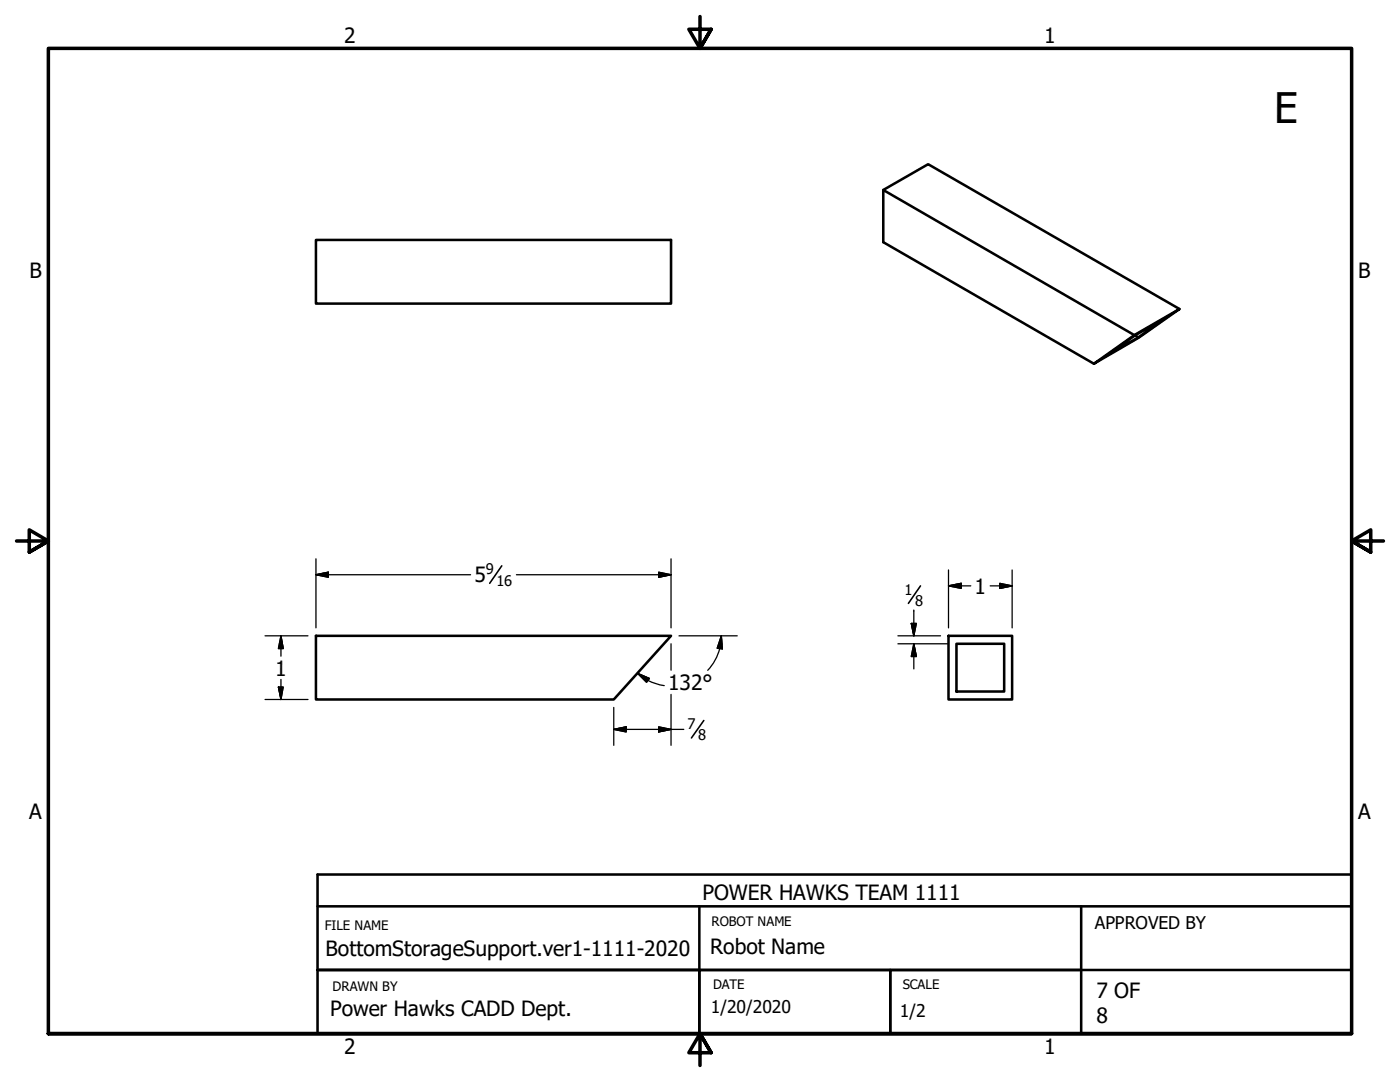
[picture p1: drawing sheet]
<svg xmlns="http://www.w3.org/2000/svg" width="279mm" height="216mm" viewBox="0 0 279 216" stroke-linecap="round" stroke-linejoin="round" font-family="sans-serif">
<!-- layer: Visible (ANSI) -->
<path d="M176.3 37.9l8.9-5.1 50.2 28.9M63.1 47.9h70.8v12.7h-70.8zM218.3 72.6l8.1-5.7 9-5.2-8.1 5.7zM220.5 71.2l6-4.3 6.7-3.8-6 4.2zM226.4 66.9l-50.1-29v10.4l42 24.3M226.5 66.9l.7 .4M63.1 126.9h70.8l-11.4 12.7h-59.4zM189.3 126.9h12.7v12.7h-12.7zM190.9 128.5h9.5v9.5h-9.5z" fill="none" stroke="#000" stroke-width=".51"/>
<!-- layer: Border (ANSI) -->
<path d="M139.7 3.3v6.4l-2.2-3.9h4.4l-2.2 3.9 2.2-3.9M3.3 107.9h6.4l-3.9-2.2v4.5l3.9-2.3-3.9 2.3M276.1 107.9h-6.4l3.9-2.2v4.5l-3.9-2.3 3.9 2.3M9.7 206.2v-196.5h260v196.5h-260h260M141.9 210.1l-2.2-3.9 2.2 3.9h-4.4l2.2-3.9v6.4" fill="none" stroke="#000" stroke-width=".7"/>
<!-- layer: Title (ANSI) -->
<path d="M63.4 174.5h206.3v6.3h-206.3zM63.4 180.8v25.4h206.3v-25.4v25.4h-25.4M139.6 193.5h38.1v12.7h-38.1zM139.6 180.8v12.7M177.7 193.5h38.1v12.7h-38.1zM215.8 180.8v12.7M269.7 193.5h-206.3h76.2v12.7" fill="none" stroke="#000" stroke-width=".51"/>
<!-- layer: Dimension (ANSI) -->
<g fill="none" stroke="#000" stroke-width=".25">
<path d="M63.1 114.7l2.4-.5v1zM63.1 114.7h30.8M63.1 111.5v13.8M103.1 114.7h30.8M131.4 114.2l2.5 .5-2.5 .5zM133.9 111.5v13.8M189.3 116.9l2.5-.5v1zM189.3 116.9h4.4M189.3 113.7v11.6M197.6 116.9h4.4M199.5 116.4l2.5 .5-2.5 .5zM202 113.7v11.6"/>
<path d="M52.9 126.9h8.6M52.9 139.6h8.6M55.6 137.1h.9l-.4 2.5zM56.1 126.9l.4 2.5h-.9zM56.1 126.9v4M56.1 135.6v4M127.3 134.4l2.3 1-.6 .7zM127.3 134.4l2 1.4M129.3 135.8l1.6 .6 1.7 .4M133.9 128.5v5.2M133.9 138.6v10.1M135.5 126.9h11.6"/>
<path d="M143.6 129.4l-.7 2-.8 1.2-.9 1.2M144 126.9l.1 2.6-1-.2zM144 126.9l-.4 2.5M179.2 126.9h8.5M179.2 128.5h10.1M181.9 124.4h1l-.5 2.5zM182.4 128.5l.5 2.5h-1zM182.4 121.7v5.2M182.4 128.5v5M122.5 145.5l2.5-.5v1zM122.5 145.5h14M122.5 141.2v7.5"/>
<path d="M131.4 145l2.5 .5-2.5 .5z"/>
</g>
<g fill="#000" stroke="#000" stroke-width=".25">
<path d="M63.1 114.7l2.4-.5zM63.1 114.7l2.4-.5v1zM131.4 115.2l2.5-.5zM131.4 114.2l2.5 .5-2.5 .5zM189.3 116.9l2.5-.5zM189.3 116.9l2.5-.5v1zM199.5 117.4l2.5-.5zM199.5 116.4l2.5 .5-2.5 .5zM55.6 137.1l.5 2.5zM55.6 137.1h.9l-.4 2.5zM56.1 126.9l.4 2.5zM56.1 126.9l.4 2.5h-.9z"/>
<path d="M127.3 134.4l2.3 1zM127.3 134.4l2.3 1-.6 .7zM144 126.9l.1 2.6zM144 126.9l.1 2.6-1-.2zM181.9 124.4l.5 2.5zM181.9 124.4h1l-.5 2.5zM182.4 128.5l.5 2.5zM182.4 128.5l.5 2.5h-1zM122.5 145.5l2.5-.5zM122.5 145.5l2.5-.5v1zM131.4 146l2.5-.5zM131.4 145l2.5 .5-2.5 .5z"/>
</g>
<path d="M100.1 112.9l-2.4 3.5M183.7 116.9l-2.4 3.5M140.5 143.8l-2.5 3.5" fill="none" stroke="#000" stroke-width=".32"/>
<text font-size="8.4" x="254.3" y="24.6">E</text>
<g font-size="4.2">
<text x="68.7" y="8.6">2</text>
<text x="208.4" y="8.6">1</text>
<text x="5.9" y="55.5">B</text>
<text x="271.1" y="55.5">B</text>
<text x="94.7" y="116.2">5</text>
<text x="194.5" y="118.4">1</text>
<text x="54.9" y="134.8">1</text>
<text x="133.3" y="137.7">132°</text>
<text x="5.8" y="163.4">A</text>
<text x="271" y="163.4">A</text>
<text x="140.2" y="179.5">POWER HAWKS TEAM 1111</text>
<text x="65" y="190.8">BottomStorageSupport.ver1-1111-2020</text>
<text x="141.7" y="190.4">Robot Name</text>
<text x="65.9" y="202.8">Power Hawks CADD Dept.</text>
<text x="218.8" y="199.2">7 OF</text>
<text x="218.8" y="204.2">8</text>
<text x="68.7" y="210.3">2</text>
<text x="208.4" y="210.3">1</text>
</g>
<g font-size="3.5">
<text x="218.5" y="185.4">APPROVED BY</text>
<text x="141.9" y="202.1">1/20/2020</text>
<text x="179.6" y="202.9">1/2</text>
</g>
<g font-size="2.9">
<text x="97" y="114.6">9</text>
<text x="99.1" y="116.8">16</text>
<text x="180.5" y="118.7">1</text>
<text x="182.6" y="120.8">8</text>
<text x="137.2" y="145.5">7</text>
<text x="139.3" y="147.7">8</text>
</g>
<g font-size="2.6">
<text x="64.8" y="185.5">FILE NAME</text>
<text x="142" y="184.8">ROBOT NAME</text>
<text x="66.4" y="197.8">DRAWN BY</text>
<text x="142.3" y="197.3">DATE</text>
<text x="180.1" y="197.4">SCALE</text>
</g>
</svg>
